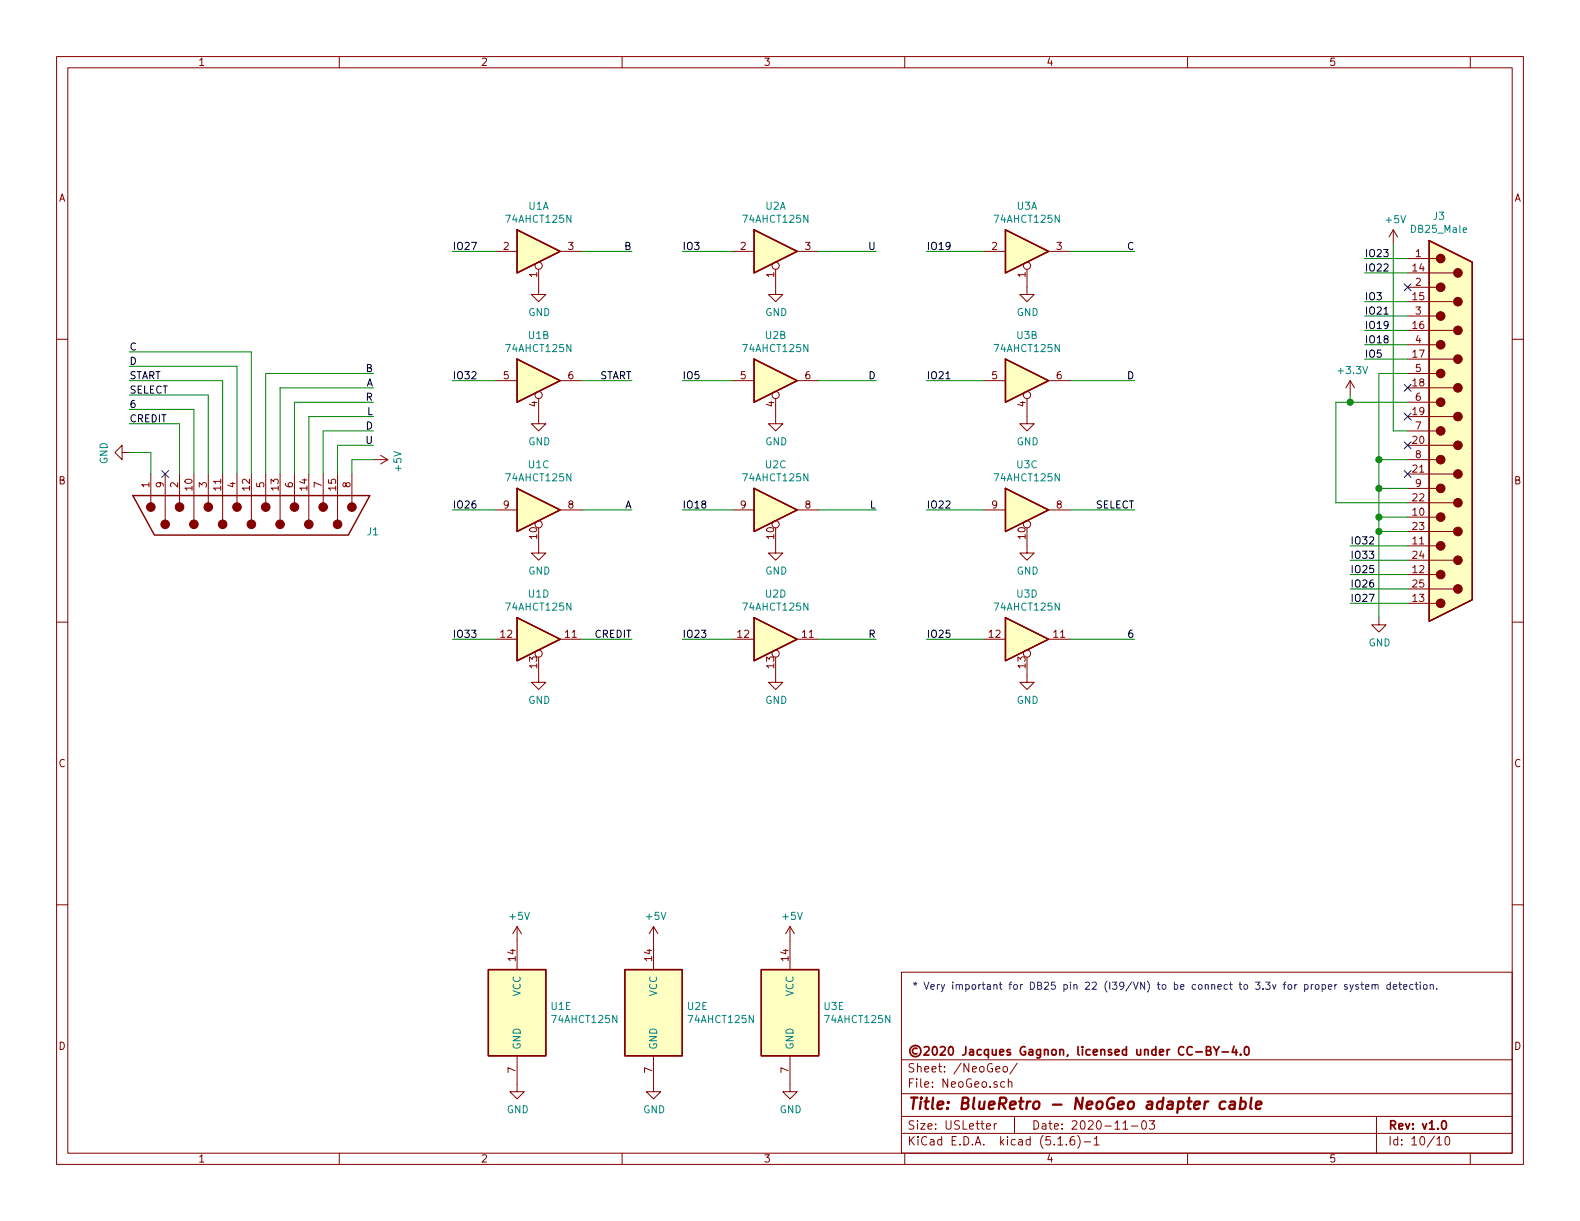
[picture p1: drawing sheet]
EESchema Schematic File Version 4
EELAYER 30 0
EELAYER END
$Descr USLetter 11000 8500
encoding utf-8
Sheet 10 10
Title "BlueRetro - NeoGeo adapter cable"
Date "2020-11-03"
Rev "v1.0"
Comp "©2020 Jacques Gagnon, licensed under CC-BY-4.0"
Comment1 ""
Comment2 ""
Comment3 ""
Comment4 ""
$EndDescr
$Comp
L Connector:DB25_Male J?
U 1 1
P 10100 3000
AR Path="/5F127084/5FF6F395" Ref="J?"  Part="1" 
AR Path="/5F9FC91E/5FF6F395" Ref="J?"  Part="1" 
AR Path="/5FD29386/5FF6F395" Ref="J?"  Part="1" 
AR Path="/5FD296AA/5FF6F395" Ref="J3"  Part="1" 
F 0 "J3" H 10018 1508 50  0000 C CNN
F 1 "DB25_Male" H 10018 1599 50  0000 C CNN
F 2 "" H 10100 3000 50  0001 C CNN
F 3 " ~" H 10100 3000 50  0001 C CNN
	1    10100 3000
	1    0    0    1   
$EndComp
$Comp
L 74xx:74LS125 U?
U 3 1
P 3750 3550
AR Path="/5F127084/5FF6F39B" Ref="U?"  Part="1" 
AR Path="/5F9FC91E/5FF6F39B" Ref="U?"  Part="4" 
AR Path="/5FD29386/5FF6F39B" Ref="U?"  Part="3" 
AR Path="/5FD296AA/5FF6F39B" Ref="U1"  Part="3" 
F 0 "U1" H 3750 3867 50  0000 C CNN
F 1 "74AHCT125N" H 3750 3776 50  0000 C CNN
F 2 "" H 3750 3550 50  0001 C CNN
F 3 "http://www.ti.com/general/docs/suppproductinfo.tsp?distId=10&gotoUrl=http%3A%2F%2Fwww.ti.com%2Flit%2Fgpn%2Fsn74ahct125" H 3750 3550 50  0001 C CNN
	3    3750 3550
	1    0    0    -1  
$EndComp
$Comp
L 74xx:74LS125 U?
U 1 1
P 5400 1750
AR Path="/5F127084/5FF6F3A1" Ref="U?"  Part="2" 
AR Path="/5F9FC91E/5FF6F3A1" Ref="U?"  Part="1" 
AR Path="/5FD29386/5FF6F3A1" Ref="U?"  Part="1" 
AR Path="/5FD296AA/5FF6F3A1" Ref="U2"  Part="1" 
F 0 "U2" H 5400 2067 50  0000 C CNN
F 1 "74AHCT125N" H 5400 1976 50  0000 C CNN
F 2 "" H 5400 1750 50  0001 C CNN
F 3 "http://www.ti.com/general/docs/suppproductinfo.tsp?distId=10&gotoUrl=http%3A%2F%2Fwww.ti.com%2Flit%2Fgpn%2Fsn74ahct125" H 5400 1750 50  0001 C CNN
	1    5400 1750
	1    0    0    -1  
$EndComp
$Comp
L 74xx:74LS125 U?
U 2 1
P 5400 2650
AR Path="/5F127084/5FF6F3A7" Ref="U?"  Part="3" 
AR Path="/5F9FC91E/5FF6F3A7" Ref="U?"  Part="2" 
AR Path="/5FD29386/5FF6F3A7" Ref="U?"  Part="2" 
AR Path="/5FD296AA/5FF6F3A7" Ref="U2"  Part="2" 
F 0 "U2" H 5400 2967 50  0000 C CNN
F 1 "74AHCT125N" H 5400 2876 50  0000 C CNN
F 2 "" H 5400 2650 50  0001 C CNN
F 3 "http://www.ti.com/general/docs/suppproductinfo.tsp?distId=10&gotoUrl=http%3A%2F%2Fwww.ti.com%2Flit%2Fgpn%2Fsn74ahct125" H 5400 2650 50  0001 C CNN
	2    5400 2650
	1    0    0    -1  
$EndComp
$Comp
L 74xx:74LS125 U?
U 3 1
P 5400 3550
AR Path="/5F127084/5FF6F3AD" Ref="U?"  Part="4" 
AR Path="/5F9FC91E/5FF6F3AD" Ref="U?"  Part="3" 
AR Path="/5FD29386/5FF6F3AD" Ref="U?"  Part="3" 
AR Path="/5FD296AA/5FF6F3AD" Ref="U2"  Part="3" 
F 0 "U2" H 5400 3867 50  0000 C CNN
F 1 "74AHCT125N" H 5400 3776 50  0000 C CNN
F 2 "" H 5400 3550 50  0001 C CNN
F 3 "http://www.ti.com/general/docs/suppproductinfo.tsp?distId=10&gotoUrl=http%3A%2F%2Fwww.ti.com%2Flit%2Fgpn%2Fsn74ahct125" H 5400 3550 50  0001 C CNN
	3    5400 3550
	1    0    0    -1  
$EndComp
$Comp
L 74xx:74LS125 U?
U 1 1
P 7150 1750
AR Path="/5F127084/5FF6F3B3" Ref="U?"  Part="2" 
AR Path="/5F9FC91E/5FF6F3B3" Ref="U?"  Part="1" 
AR Path="/5FD29386/5FF6F3B3" Ref="U?"  Part="1" 
AR Path="/5FD296AA/5FF6F3B3" Ref="U3"  Part="1" 
F 0 "U3" H 7150 2067 50  0000 C CNN
F 1 "74AHCT125N" H 7150 1976 50  0000 C CNN
F 2 "" H 7150 1750 50  0001 C CNN
F 3 "http://www.ti.com/general/docs/suppproductinfo.tsp?distId=10&gotoUrl=http%3A%2F%2Fwww.ti.com%2Flit%2Fgpn%2Fsn74ahct125" H 7150 1750 50  0001 C CNN
	1    7150 1750
	1    0    0    -1  
$EndComp
$Comp
L 74xx:74LS125 U?
U 2 1
P 7150 2650
AR Path="/5F127084/5FF6F3B9" Ref="U?"  Part="3" 
AR Path="/5F9FC91E/5FF6F3B9" Ref="U?"  Part="2" 
AR Path="/5FD29386/5FF6F3B9" Ref="U?"  Part="2" 
AR Path="/5FD296AA/5FF6F3B9" Ref="U3"  Part="2" 
F 0 "U3" H 7150 2967 50  0000 C CNN
F 1 "74AHCT125N" H 7150 2876 50  0000 C CNN
F 2 "" H 7150 2650 50  0001 C CNN
F 3 "http://www.ti.com/general/docs/suppproductinfo.tsp?distId=10&gotoUrl=http%3A%2F%2Fwww.ti.com%2Flit%2Fgpn%2Fsn74ahct125" H 7150 2650 50  0001 C CNN
	2    7150 2650
	1    0    0    -1  
$EndComp
$Comp
L 74xx:74LS125 U?
U 3 1
P 7150 3550
AR Path="/5F127084/5FF6F3BF" Ref="U?"  Part="4" 
AR Path="/5F9FC91E/5FF6F3BF" Ref="U?"  Part="3" 
AR Path="/5FD29386/5FF6F3BF" Ref="U?"  Part="3" 
AR Path="/5FD296AA/5FF6F3BF" Ref="U3"  Part="3" 
F 0 "U3" H 7150 3867 50  0000 C CNN
F 1 "74AHCT125N" H 7150 3776 50  0000 C CNN
F 2 "" H 7150 3550 50  0001 C CNN
F 3 "http://www.ti.com/general/docs/suppproductinfo.tsp?distId=10&gotoUrl=http%3A%2F%2Fwww.ti.com%2Flit%2Fgpn%2Fsn74ahct125" H 7150 3550 50  0001 C CNN
	3    7150 3550
	1    0    0    -1  
$EndComp
$Comp
L 74xx:74LS125 U?
U 4 1
P 5400 4450
AR Path="/5F127084/5FF6F3C5" Ref="U?"  Part="1" 
AR Path="/5F9FC91E/5FF6F3C5" Ref="U?"  Part="4" 
AR Path="/5FD29386/5FF6F3C5" Ref="U?"  Part="4" 
AR Path="/5FD296AA/5FF6F3C5" Ref="U2"  Part="4" 
F 0 "U2" H 5400 4767 50  0000 C CNN
F 1 "74AHCT125N" H 5400 4676 50  0000 C CNN
F 2 "" H 5400 4450 50  0001 C CNN
F 3 "http://www.ti.com/general/docs/suppproductinfo.tsp?distId=10&gotoUrl=http%3A%2F%2Fwww.ti.com%2Flit%2Fgpn%2Fsn74ahct125" H 5400 4450 50  0001 C CNN
	4    5400 4450
	1    0    0    -1  
$EndComp
$Comp
L 74xx:74LS125 U?
U 4 1
P 7150 4450
AR Path="/5F127084/5FF6F3CB" Ref="U?"  Part="2" 
AR Path="/5F9FC91E/5FF6F3CB" Ref="U?"  Part="4" 
AR Path="/5FD29386/5FF6F3CB" Ref="U?"  Part="4" 
AR Path="/5FD296AA/5FF6F3CB" Ref="U3"  Part="4" 
F 0 "U3" H 7150 4767 50  0000 C CNN
F 1 "74AHCT125N" H 7150 4676 50  0000 C CNN
F 2 "" H 7150 4450 50  0001 C CNN
F 3 "http://www.ti.com/general/docs/suppproductinfo.tsp?distId=10&gotoUrl=http%3A%2F%2Fwww.ti.com%2Flit%2Fgpn%2Fsn74ahct125" H 7150 4450 50  0001 C CNN
	4    7150 4450
	1    0    0    -1  
$EndComp
Wire Wire Line
	9500 1800 9800 1800
Wire Wire Line
	9500 2200 9800 2200
Wire Wire Line
	9500 2400 9800 2400
$Comp
L power:+5V #PWR?
U 1 1
P 9700 1700
AR Path="/5F127084/5FF6F3D4" Ref="#PWR?"  Part="1" 
AR Path="/5F9FC91E/5FF6F3D4" Ref="#PWR?"  Part="1" 
AR Path="/5FD29386/5FF6F3D4" Ref="#PWR?"  Part="1" 
AR Path="/5FD296AA/5FF6F3D4" Ref="#PWR?"  Part="1" 
F 0 "#PWR?" H 9700 1550 50  0001 C CNN
F 1 "+5V" H 9715 1873 50  0000 C CNN
F 2 "" H 9700 1700 50  0001 C CNN
F 3 "" H 9700 1700 50  0001 C CNN
	1    9700 1700
	1    0    0    -1  
$EndComp
$Comp
L power:GND #PWR?
U 1 1
P 9600 4300
AR Path="/5F127084/5FF6F3DA" Ref="#PWR?"  Part="1" 
AR Path="/5F9FC91E/5FF6F3DA" Ref="#PWR?"  Part="1" 
AR Path="/5FD29386/5FF6F3DA" Ref="#PWR?"  Part="1" 
AR Path="/5FD296AA/5FF6F3DA" Ref="#PWR?"  Part="1" 
F 0 "#PWR?" H 9600 4050 50  0001 C CNN
F 1 "GND" H 9605 4127 50  0000 C CNN
F 2 "" H 9600 4300 50  0001 C CNN
F 3 "" H 9600 4300 50  0001 C CNN
	1    9600 4300
	1    0    0    -1  
$EndComp
Wire Wire Line
	9800 2600 9600 2600
Wire Wire Line
	9600 2600 9600 3200
Wire Wire Line
	9800 3400 9600 3400
Wire Wire Line
	9700 1700 9700 3000
Wire Wire Line
	9700 3000 9800 3000
$Comp
L power:+3.3V #PWR?
U 1 1
P 9400 2750
AR Path="/5F127084/5FF6F3E5" Ref="#PWR?"  Part="1" 
AR Path="/5F9FC91E/5FF6F3E5" Ref="#PWR?"  Part="1" 
AR Path="/5FD29386/5FF6F3E5" Ref="#PWR?"  Part="1" 
AR Path="/5FD296AA/5FF6F3E5" Ref="#PWR?"  Part="1" 
F 0 "#PWR?" H 9400 2600 50  0001 C CNN
F 1 "+3.3V" H 9415 2923 50  0000 C CNN
F 2 "" H 9400 2750 50  0001 C CNN
F 3 "" H 9400 2750 50  0001 C CNN
	1    9400 2750
	1    0    0    -1  
$EndComp
$Comp
L power:GND #PWR?
U 1 1
P 5400 3800
AR Path="/5F127084/5FF6F3EB" Ref="#PWR?"  Part="1" 
AR Path="/5F9FC91E/5FF6F3EB" Ref="#PWR?"  Part="1" 
AR Path="/5FD29386/5FF6F3EB" Ref="#PWR?"  Part="1" 
AR Path="/5FD296AA/5FF6F3EB" Ref="#PWR?"  Part="1" 
F 0 "#PWR?" H 5400 3550 50  0001 C CNN
F 1 "GND" H 5405 3627 50  0000 C CNN
F 2 "" H 5400 3800 50  0001 C CNN
F 3 "" H 5400 3800 50  0001 C CNN
	1    5400 3800
	1    0    0    -1  
$EndComp
$Comp
L power:GND #PWR?
U 1 1
P 5400 2900
AR Path="/5F127084/5FF6F3F1" Ref="#PWR?"  Part="1" 
AR Path="/5F9FC91E/5FF6F3F1" Ref="#PWR?"  Part="1" 
AR Path="/5FD29386/5FF6F3F1" Ref="#PWR?"  Part="1" 
AR Path="/5FD296AA/5FF6F3F1" Ref="#PWR?"  Part="1" 
F 0 "#PWR?" H 5400 2650 50  0001 C CNN
F 1 "GND" H 5405 2727 50  0000 C CNN
F 2 "" H 5400 2900 50  0001 C CNN
F 3 "" H 5400 2900 50  0001 C CNN
	1    5400 2900
	1    0    0    -1  
$EndComp
$Comp
L power:GND #PWR?
U 1 1
P 3750 3800
AR Path="/5F127084/5FF6F3F7" Ref="#PWR?"  Part="1" 
AR Path="/5F9FC91E/5FF6F3F7" Ref="#PWR?"  Part="1" 
AR Path="/5FD29386/5FF6F3F7" Ref="#PWR?"  Part="1" 
AR Path="/5FD296AA/5FF6F3F7" Ref="#PWR?"  Part="1" 
F 0 "#PWR?" H 3750 3550 50  0001 C CNN
F 1 "GND" H 3755 3627 50  0000 C CNN
F 2 "" H 3750 3800 50  0001 C CNN
F 3 "" H 3750 3800 50  0001 C CNN
	1    3750 3800
	1    0    0    -1  
$EndComp
$Comp
L power:GND #PWR?
U 1 1
P 5400 2000
AR Path="/5F127084/5FF6F3FD" Ref="#PWR?"  Part="1" 
AR Path="/5F9FC91E/5FF6F3FD" Ref="#PWR?"  Part="1" 
AR Path="/5FD29386/5FF6F3FD" Ref="#PWR?"  Part="1" 
AR Path="/5FD296AA/5FF6F3FD" Ref="#PWR?"  Part="1" 
F 0 "#PWR?" H 5400 1750 50  0001 C CNN
F 1 "GND" H 5405 1827 50  0000 C CNN
F 2 "" H 5400 2000 50  0001 C CNN
F 3 "" H 5400 2000 50  0001 C CNN
	1    5400 2000
	1    0    0    -1  
$EndComp
$Comp
L power:GND #PWR?
U 1 1
P 7150 2900
AR Path="/5F127084/5FF6F403" Ref="#PWR?"  Part="1" 
AR Path="/5F9FC91E/5FF6F403" Ref="#PWR?"  Part="1" 
AR Path="/5FD29386/5FF6F403" Ref="#PWR?"  Part="1" 
AR Path="/5FD296AA/5FF6F403" Ref="#PWR?"  Part="1" 
F 0 "#PWR?" H 7150 2650 50  0001 C CNN
F 1 "GND" H 7155 2727 50  0000 C CNN
F 2 "" H 7150 2900 50  0001 C CNN
F 3 "" H 7150 2900 50  0001 C CNN
	1    7150 2900
	1    0    0    -1  
$EndComp
$Comp
L power:GND #PWR?
U 1 1
P 7150 2000
AR Path="/5F127084/5FF6F409" Ref="#PWR?"  Part="1" 
AR Path="/5F9FC91E/5FF6F409" Ref="#PWR?"  Part="1" 
AR Path="/5FD29386/5FF6F409" Ref="#PWR?"  Part="1" 
AR Path="/5FD296AA/5FF6F409" Ref="#PWR?"  Part="1" 
F 0 "#PWR?" H 7150 1750 50  0001 C CNN
F 1 "GND" H 7155 1827 50  0000 C CNN
F 2 "" H 7150 2000 50  0001 C CNN
F 3 "" H 7150 2000 50  0001 C CNN
	1    7150 2000
	1    0    0    -1  
$EndComp
$Comp
L power:GND #PWR?
U 1 1
P 7150 3800
AR Path="/5F127084/5FF6F40F" Ref="#PWR?"  Part="1" 
AR Path="/5F9FC91E/5FF6F40F" Ref="#PWR?"  Part="1" 
AR Path="/5FD29386/5FF6F40F" Ref="#PWR?"  Part="1" 
AR Path="/5FD296AA/5FF6F40F" Ref="#PWR?"  Part="1" 
F 0 "#PWR?" H 7150 3550 50  0001 C CNN
F 1 "GND" H 7155 3627 50  0000 C CNN
F 2 "" H 7150 3800 50  0001 C CNN
F 3 "" H 7150 3800 50  0001 C CNN
	1    7150 3800
	1    0    0    -1  
$EndComp
$Comp
L power:GND #PWR?
U 1 1
P 5400 4700
AR Path="/5F127084/5FF6F415" Ref="#PWR?"  Part="1" 
AR Path="/5F9FC91E/5FF6F415" Ref="#PWR?"  Part="1" 
AR Path="/5FD29386/5FF6F415" Ref="#PWR?"  Part="1" 
AR Path="/5FD296AA/5FF6F415" Ref="#PWR?"  Part="1" 
F 0 "#PWR?" H 5400 4450 50  0001 C CNN
F 1 "GND" H 5405 4527 50  0000 C CNN
F 2 "" H 5400 4700 50  0001 C CNN
F 3 "" H 5400 4700 50  0001 C CNN
	1    5400 4700
	1    0    0    -1  
$EndComp
$Comp
L power:GND #PWR?
U 1 1
P 7150 4700
AR Path="/5F127084/5FF6F41B" Ref="#PWR?"  Part="1" 
AR Path="/5F9FC91E/5FF6F41B" Ref="#PWR?"  Part="1" 
AR Path="/5FD29386/5FF6F41B" Ref="#PWR?"  Part="1" 
AR Path="/5FD296AA/5FF6F41B" Ref="#PWR?"  Part="1" 
F 0 "#PWR?" H 7150 4450 50  0001 C CNN
F 1 "GND" H 7155 4527 50  0000 C CNN
F 2 "" H 7150 4700 50  0001 C CNN
F 3 "" H 7150 4700 50  0001 C CNN
	1    7150 4700
	1    0    0    -1  
$EndComp
Wire Wire Line
	5100 1750 4750 1750
Wire Wire Line
	5100 2650 4750 2650
Wire Wire Line
	5100 3550 4750 3550
Wire Wire Line
	5100 4450 4750 4450
Wire Wire Line
	5700 4450 6100 4450
Wire Wire Line
	5700 3550 6100 3550
Wire Wire Line
	5700 2650 6100 2650
Wire Wire Line
	5700 1750 6100 1750
Wire Wire Line
	6850 1750 6450 1750
Wire Wire Line
	6850 2650 6450 2650
Wire Wire Line
	6850 3550 6450 3550
Wire Wire Line
	6850 4450 6450 4450
Wire Wire Line
	7450 4450 7900 4450
Wire Wire Line
	7450 3550 7900 3550
Wire Wire Line
	7450 2650 7900 2650
Wire Wire Line
	7450 1750 7900 1750
Text Label 3150 3550 0    50   ~ 0
IO26
Text Label 4750 1750 0    50   ~ 0
IO3
Text Label 4750 2650 0    50   ~ 0
IO5
Text Label 4750 3550 0    50   ~ 0
IO18
Text Label 4750 4450 0    50   ~ 0
IO23
Text Label 4400 3550 2    50   ~ 0
A
Text Label 6100 1750 2    50   ~ 0
U
Text Label 6100 2650 2    50   ~ 0
D
Text Label 6100 3550 2    50   ~ 0
L
Text Label 6100 4450 2    50   ~ 0
R
Text Label 6450 1750 0    50   ~ 0
IO19
Text Label 6450 2650 0    50   ~ 0
IO21
Text Label 6450 3550 0    50   ~ 0
IO22
Text Label 6450 4450 0    50   ~ 0
IO25
Text Label 7900 1750 2    50   ~ 0
C
Text Label 7900 2650 2    50   ~ 0
D
Text Label 7900 3550 2    50   ~ 0
SELECT
Text Label 7900 4450 2    50   ~ 0
6
$Comp
L power:GND #PWR?
U 1 1
P 900 3150
AR Path="/5F127084/5FF6F443" Ref="#PWR?"  Part="1" 
AR Path="/5F9FC91E/5FF6F443" Ref="#PWR?"  Part="1" 
AR Path="/5FD29386/5FF6F443" Ref="#PWR?"  Part="1" 
AR Path="/5FD296AA/5FF6F443" Ref="#PWR?"  Part="1" 
F 0 "#PWR?" H 900 2900 50  0001 C CNN
F 1 "GND" H 905 2977 50  0000 C CNN
F 2 "" H 900 3150 50  0001 C CNN
F 3 "" H 900 3150 50  0001 C CNN
	1    900  3150
	0    1    1    0   
$EndComp
$Comp
L power:+5V #PWR?
U 1 1
P 2600 3200
AR Path="/5F127084/5FF6F455" Ref="#PWR?"  Part="1" 
AR Path="/5F9FC91E/5FF6F455" Ref="#PWR?"  Part="1" 
AR Path="/5FD29386/5FF6F455" Ref="#PWR?"  Part="1" 
AR Path="/5FD296AA/5FF6F455" Ref="#PWR?"  Part="1" 
F 0 "#PWR?" H 2600 3050 50  0001 C CNN
F 1 "+5V" H 2615 3373 50  0000 C CNN
F 2 "" H 2600 3200 50  0001 C CNN
F 3 "" H 2600 3200 50  0001 C CNN
	1    2600 3200
	0    1    1    0   
$EndComp
Wire Wire Line
	1050 3300 1050 3150
Wire Wire Line
	1050 3150 900  3150
Wire Wire Line
	2450 3300 2450 3200
Wire Wire Line
	2450 3200 2600 3200
Wire Wire Line
	2350 3300 2350 3100
Text Label 9500 2300 0    50   ~ 0
IO19
Text Label 9500 2200 0    50   ~ 0
IO21
Text Label 9500 1900 0    50   ~ 0
IO22
Text Label 9400 4000 0    50   ~ 0
IO25
Wire Wire Line
	9800 1900 9500 1900
Wire Wire Line
	9800 2300 9500 2300
Wire Wire Line
	9800 2500 9500 2500
Wire Wire Line
	9400 2800 9400 2750
Wire Wire Line
	9400 2800 9800 2800
Wire Wire Line
	9800 4200 9400 4200
Wire Wire Line
	9800 3900 9400 3900
Text Label 9400 3800 0    50   ~ 0
IO32
Text Label 9500 2100 0    50   ~ 0
IO3
Text Label 9500 2500 0    50   ~ 0
IO5
Text Label 9500 1800 0    50   ~ 0
IO23
Text Label 9400 4100 0    50   ~ 0
IO26
Text Label 9400 4200 0    50   ~ 0
IO27
Text Label 9400 3900 0    50   ~ 0
IO33
Wire Wire Line
	9800 3200 9600 3200
Connection ~ 9600 3200
Wire Wire Line
	9600 3200 9600 3400
Connection ~ 9600 3400
Wire Wire Line
	9800 2100 9500 2100
Wire Wire Line
	9800 4000 9400 4000
Text Label 9500 2400 0    50   ~ 0
IO18
Wire Wire Line
	9400 4100 9800 4100
NoConn ~ 9800 2700
Wire Wire Line
	9800 3600 9600 3600
Connection ~ 9600 3600
NoConn ~ 9800 3100
$Comp
L Connector_Gaming:Atari5200_Famicom_NeoGeoAES_PCGamePort_DA15 J?
U 1 1
P 1750 3600
AR Path="/5F9FC91E/5FF6F492" Ref="J?"  Part="1" 
AR Path="/5FD29386/5FF6F492" Ref="J?"  Part="1" 
AR Path="/5FD296AA/5FF6F492" Ref="J1"  Part="1" 
F 0 "J1" V 1850 4400 50  0000 L CNN
F 1 "Atari_SEGA_DE9" V 1713 4155 50  0001 L CNN
F 2 "" H 1750 3600 50  0001 C CNN
F 3 " ~" H 1750 3600 50  0001 C CNN
	1    1750 3600
	0    1    1    0   
$EndComp
Wire Wire Line
	1250 2950 900  2950
Wire Wire Line
	1250 2950 1250 3300
Wire Wire Line
	1450 2750 900  2750
Wire Wire Line
	1450 2750 1450 3300
Wire Wire Line
	2350 3100 2600 3100
Wire Wire Line
	2250 3000 2600 3000
Wire Wire Line
	2250 3000 2250 3300
Wire Wire Line
	2150 2900 2600 2900
Wire Wire Line
	2150 2900 2150 3300
$Comp
L 74xx:74LS125 U?
U 1 1
P 3750 1750
AR Path="/5F127084/5FF6F4B3" Ref="U?"  Part="2" 
AR Path="/5F9FC91E/5FF6F4B3" Ref="U?"  Part="1" 
AR Path="/5FD29386/5FF6F4B3" Ref="U?"  Part="1" 
AR Path="/5FD296AA/5FF6F4B3" Ref="U1"  Part="1" 
F 0 "U1" H 3750 2067 50  0000 C CNN
F 1 "74AHCT125N" H 3750 1976 50  0000 C CNN
F 2 "" H 3750 1750 50  0001 C CNN
F 3 "http://www.ti.com/general/docs/suppproductinfo.tsp?distId=10&gotoUrl=http%3A%2F%2Fwww.ti.com%2Flit%2Fgpn%2Fsn74ahct125" H 3750 1750 50  0001 C CNN
	1    3750 1750
	1    0    0    -1  
$EndComp
$Comp
L 74xx:74LS125 U?
U 2 1
P 3750 2650
AR Path="/5F127084/5FF6F4B9" Ref="U?"  Part="4" 
AR Path="/5F9FC91E/5FF6F4B9" Ref="U?"  Part="2" 
AR Path="/5FD29386/5FF6F4B9" Ref="U?"  Part="2" 
AR Path="/5FD296AA/5FF6F4B9" Ref="U1"  Part="2" 
F 0 "U1" H 3750 2967 50  0000 C CNN
F 1 "74AHCT125N" H 3750 2876 50  0000 C CNN
F 2 "" H 3750 2650 50  0001 C CNN
F 3 "http://www.ti.com/general/docs/suppproductinfo.tsp?distId=10&gotoUrl=http%3A%2F%2Fwww.ti.com%2Flit%2Fgpn%2Fsn74ahct125" H 3750 2650 50  0001 C CNN
	2    3750 2650
	1    0    0    -1  
$EndComp
Wire Wire Line
	3450 1750 3150 1750
Wire Wire Line
	3450 2650 3150 2650
Wire Wire Line
	4050 1750 4400 1750
Wire Wire Line
	4050 2650 4400 2650
Text Label 4400 1750 2    50   ~ 0
B
Text Label 4400 2650 2    50   ~ 0
START
Text Label 3150 1750 0    50   ~ 0
IO27
Text Label 3150 2650 0    50   ~ 0
IO32
Wire Wire Line
	9600 3600 9600 3700
Wire Wire Line
	9600 3400 9600 3600
Wire Wire Line
	9800 3500 9300 3500
Wire Wire Line
	9300 3500 9300 2800
Wire Wire Line
	9300 2800 9400 2800
Connection ~ 9400 2800
$Comp
L 74xx:74LS125 U?
U 5 1
P 4550 7050
AR Path="/5F127084/5FF6F4CD" Ref="U?"  Part="5" 
AR Path="/5F9FC91E/5FF6F4CD" Ref="U?"  Part="5" 
AR Path="/5FD29386/5FF6F4CD" Ref="U?"  Part="5" 
AR Path="/5FD296AA/5FF6F4CD" Ref="U2"  Part="5" 
F 0 "U2" H 4780 7096 50  0000 L CNN
F 1 "74AHCT125N" H 4780 7005 50  0000 L CNN
F 2 "" H 4550 7050 50  0001 C CNN
F 3 "http://www.ti.com/general/docs/suppproductinfo.tsp?distId=10&gotoUrl=http%3A%2F%2Fwww.ti.com%2Flit%2Fgpn%2Fsn74ahct125" H 4550 7050 50  0001 C CNN
	5    4550 7050
	1    0    0    -1  
$EndComp
$Comp
L 74xx:74LS125 U?
U 5 1
P 5500 7050
AR Path="/5F127084/5FF6F4D3" Ref="U?"  Part="5" 
AR Path="/5F9FC91E/5FF6F4D3" Ref="U?"  Part="5" 
AR Path="/5FD29386/5FF6F4D3" Ref="U?"  Part="5" 
AR Path="/5FD296AA/5FF6F4D3" Ref="U3"  Part="5" 
F 0 "U3" H 5730 7096 50  0000 L CNN
F 1 "74AHCT125N" H 5730 7005 50  0000 L CNN
F 2 "" H 5500 7050 50  0001 C CNN
F 3 "http://www.ti.com/general/docs/suppproductinfo.tsp?distId=10&gotoUrl=http%3A%2F%2Fwww.ti.com%2Flit%2Fgpn%2Fsn74ahct125" H 5500 7050 50  0001 C CNN
	5    5500 7050
	1    0    0    -1  
$EndComp
$Comp
L 74xx:74LS125 U?
U 5 1
P 3600 7050
AR Path="/5F127084/5FF6F4D9" Ref="U?"  Part="5" 
AR Path="/5F9FC91E/5FF6F4D9" Ref="U?"  Part="5" 
AR Path="/5FD29386/5FF6F4D9" Ref="U?"  Part="5" 
AR Path="/5FD296AA/5FF6F4D9" Ref="U1"  Part="5" 
F 0 "U1" H 3830 7096 50  0000 L CNN
F 1 "74AHCT125N" H 3830 7005 50  0000 L CNN
F 2 "" H 3600 7050 50  0001 C CNN
F 3 "http://www.ti.com/general/docs/suppproductinfo.tsp?distId=10&gotoUrl=http%3A%2F%2Fwww.ti.com%2Flit%2Fgpn%2Fsn74ahct125" H 3600 7050 50  0001 C CNN
	5    3600 7050
	1    0    0    -1  
$EndComp
$Comp
L power:GND #PWR?
U 1 1
P 5500 7550
AR Path="/5F127084/5FF6F4DF" Ref="#PWR?"  Part="1" 
AR Path="/5F9FC91E/5FF6F4DF" Ref="#PWR?"  Part="1" 
AR Path="/5FD29386/5FF6F4DF" Ref="#PWR?"  Part="1" 
AR Path="/5FD296AA/5FF6F4DF" Ref="#PWR?"  Part="1" 
F 0 "#PWR?" H 5500 7300 50  0001 C CNN
F 1 "GND" H 5505 7377 50  0000 C CNN
F 2 "" H 5500 7550 50  0001 C CNN
F 3 "" H 5500 7550 50  0001 C CNN
	1    5500 7550
	1    0    0    -1  
$EndComp
$Comp
L power:GND #PWR?
U 1 1
P 4550 7550
AR Path="/5F127084/5FF6F4E5" Ref="#PWR?"  Part="1" 
AR Path="/5F9FC91E/5FF6F4E5" Ref="#PWR?"  Part="1" 
AR Path="/5FD29386/5FF6F4E5" Ref="#PWR?"  Part="1" 
AR Path="/5FD296AA/5FF6F4E5" Ref="#PWR?"  Part="1" 
F 0 "#PWR?" H 4550 7300 50  0001 C CNN
F 1 "GND" H 4555 7377 50  0000 C CNN
F 2 "" H 4550 7550 50  0001 C CNN
F 3 "" H 4550 7550 50  0001 C CNN
	1    4550 7550
	1    0    0    -1  
$EndComp
$Comp
L power:GND #PWR?
U 1 1
P 3600 7550
AR Path="/5F127084/5FF6F4EB" Ref="#PWR?"  Part="1" 
AR Path="/5F9FC91E/5FF6F4EB" Ref="#PWR?"  Part="1" 
AR Path="/5FD29386/5FF6F4EB" Ref="#PWR?"  Part="1" 
AR Path="/5FD296AA/5FF6F4EB" Ref="#PWR?"  Part="1" 
F 0 "#PWR?" H 3600 7300 50  0001 C CNN
F 1 "GND" H 3605 7377 50  0000 C CNN
F 2 "" H 3600 7550 50  0001 C CNN
F 3 "" H 3600 7550 50  0001 C CNN
	1    3600 7550
	1    0    0    -1  
$EndComp
$Comp
L power:+5V #PWR?
U 1 1
P 4550 6550
AR Path="/5F127084/5FF6F4F1" Ref="#PWR?"  Part="1" 
AR Path="/5F9FC91E/5FF6F4F1" Ref="#PWR?"  Part="1" 
AR Path="/5FD29386/5FF6F4F1" Ref="#PWR?"  Part="1" 
AR Path="/5FD296AA/5FF6F4F1" Ref="#PWR?"  Part="1" 
F 0 "#PWR?" H 4550 6400 50  0001 C CNN
F 1 "+5V" H 4565 6723 50  0000 C CNN
F 2 "" H 4550 6550 50  0001 C CNN
F 3 "" H 4550 6550 50  0001 C CNN
	1    4550 6550
	1    0    0    -1  
$EndComp
$Comp
L power:+5V #PWR?
U 1 1
P 3600 6550
AR Path="/5F127084/5FF6F4F7" Ref="#PWR?"  Part="1" 
AR Path="/5F9FC91E/5FF6F4F7" Ref="#PWR?"  Part="1" 
AR Path="/5FD29386/5FF6F4F7" Ref="#PWR?"  Part="1" 
AR Path="/5FD296AA/5FF6F4F7" Ref="#PWR?"  Part="1" 
F 0 "#PWR?" H 3600 6400 50  0001 C CNN
F 1 "+5V" H 3615 6723 50  0000 C CNN
F 2 "" H 3600 6550 50  0001 C CNN
F 3 "" H 3600 6550 50  0001 C CNN
	1    3600 6550
	1    0    0    -1  
$EndComp
$Comp
L power:+5V #PWR?
U 1 1
P 5500 6550
AR Path="/5F127084/5FF6F4FD" Ref="#PWR?"  Part="1" 
AR Path="/5F9FC91E/5FF6F4FD" Ref="#PWR?"  Part="1" 
AR Path="/5FD29386/5FF6F4FD" Ref="#PWR?"  Part="1" 
AR Path="/5FD296AA/5FF6F4FD" Ref="#PWR?"  Part="1" 
F 0 "#PWR?" H 5500 6400 50  0001 C CNN
F 1 "+5V" H 5515 6723 50  0000 C CNN
F 2 "" H 5500 6550 50  0001 C CNN
F 3 "" H 5500 6550 50  0001 C CNN
	1    5500 6550
	1    0    0    -1  
$EndComp
Wire Wire Line
	3150 4450 3450 4450
Wire Wire Line
	4050 4450 4400 4450
Text Label 4400 4450 2    50   ~ 0
CREDIT
Text Label 3150 4450 0    50   ~ 0
IO33
$Comp
L 74xx:74LS125 U?
U 4 1
P 3750 4450
AR Path="/5F127084/5FF6F507" Ref="U?"  Part="1" 
AR Path="/5F9FC91E/5FF6F507" Ref="U?"  Part="3" 
AR Path="/5FD29386/5FF6F507" Ref="U?"  Part="4" 
AR Path="/5FD296AA/5FF6F507" Ref="U1"  Part="4" 
F 0 "U1" H 3750 4767 50  0000 C CNN
F 1 "74AHCT125N" H 3750 4676 50  0000 C CNN
F 2 "" H 3750 4450 50  0001 C CNN
F 3 "http://www.ti.com/general/docs/suppproductinfo.tsp?distId=10&gotoUrl=http%3A%2F%2Fwww.ti.com%2Flit%2Fgpn%2Fsn74ahct125" H 3750 4450 50  0001 C CNN
	4    3750 4450
	1    0    0    -1  
$EndComp
Text Notes 6350 6900 0    50   ~ 0
* Very important for DB25 pin 22 (I39/VN) to be connect to 3.3v for proper system detection.
$Comp
L power:GND #PWR?
U 1 1
P 3750 4700
AR Path="/5F127084/5FF6F510" Ref="#PWR?"  Part="1" 
AR Path="/5F9FC91E/5FF6F510" Ref="#PWR?"  Part="1" 
AR Path="/5FD29386/5FF6F510" Ref="#PWR?"  Part="1" 
AR Path="/5FD296AA/5FF6F510" Ref="#PWR?"  Part="1" 
F 0 "#PWR?" H 3750 4450 50  0001 C CNN
F 1 "GND" H 3755 4527 50  0000 C CNN
F 2 "" H 3750 4700 50  0001 C CNN
F 3 "" H 3750 4700 50  0001 C CNN
	1    3750 4700
	1    0    0    -1  
$EndComp
$Comp
L power:GND #PWR?
U 1 1
P 3750 2900
AR Path="/5F127084/5FF6F516" Ref="#PWR?"  Part="1" 
AR Path="/5F9FC91E/5FF6F516" Ref="#PWR?"  Part="1" 
AR Path="/5FD29386/5FF6F516" Ref="#PWR?"  Part="1" 
AR Path="/5FD296AA/5FF6F516" Ref="#PWR?"  Part="1" 
F 0 "#PWR?" H 3750 2650 50  0001 C CNN
F 1 "GND" H 3755 2727 50  0000 C CNN
F 2 "" H 3750 2900 50  0001 C CNN
F 3 "" H 3750 2900 50  0001 C CNN
	1    3750 2900
	1    0    0    -1  
$EndComp
$Comp
L power:GND #PWR?
U 1 1
P 3750 2000
AR Path="/5F127084/5FF6F51C" Ref="#PWR?"  Part="1" 
AR Path="/5F9FC91E/5FF6F51C" Ref="#PWR?"  Part="1" 
AR Path="/5FD29386/5FF6F51C" Ref="#PWR?"  Part="1" 
AR Path="/5FD296AA/5FF6F51C" Ref="#PWR?"  Part="1" 
F 0 "#PWR?" H 3750 1750 50  0001 C CNN
F 1 "GND" H 3755 1827 50  0000 C CNN
F 2 "" H 3750 2000 50  0001 C CNN
F 3 "" H 3750 2000 50  0001 C CNN
	1    3750 2000
	1    0    0    -1  
$EndComp
Wire Wire Line
	9800 3700 9600 3700
Connection ~ 9600 3700
NoConn ~ 9800 3300
NoConn ~ 9800 2000
Wire Wire Line
	4050 3550 4400 3550
Wire Wire Line
	3150 3550 3450 3550
Wire Wire Line
	1350 2850 900  2850
Wire Wire Line
	1350 2850 1350 3300
Wire Wire Line
	1550 3300 1550 2650
Wire Wire Line
	1550 2650 900  2650
Wire Wire Line
	1650 3300 1650 2550
Wire Wire Line
	1650 2550 900  2550
Wire Wire Line
	2050 3300 2050 2800
Wire Wire Line
	2050 2800 2600 2800
Wire Wire Line
	1950 3300 1950 2700
Wire Wire Line
	1950 2700 2600 2700
Wire Wire Line
	1750 3300 1750 2450
Wire Wire Line
	1750 2450 900  2450
Wire Wire Line
	1850 3300 1850 2600
Wire Wire Line
	1850 2600 2600 2600
Wire Wire Line
	9600 3700 9600 4300
Wire Wire Line
	9800 3800 9400 3800
NoConn ~ 9800 2900
NoConn ~ 1150 3300
Text Label 900  2950 0    50   ~ 0
CREDIT
Text Label 900  2850 0    50   ~ 0
6
Text Label 900  2750 0    50   ~ 0
SELECT
Text Label 900  2650 0    50   ~ 0
START
Text Label 900  2550 0    50   ~ 0
D
Text Label 900  2450 0    50   ~ 0
C
Text Label 2600 2600 2    50   ~ 0
B
Text Label 2600 2700 2    50   ~ 0
A
Text Label 2600 2800 2    50   ~ 0
R
Text Label 2600 2900 2    50   ~ 0
L
Text Label 2600 3000 2    50   ~ 0
D
Text Label 2600 3100 2    50   ~ 0
U
$EndSCHEMATC
